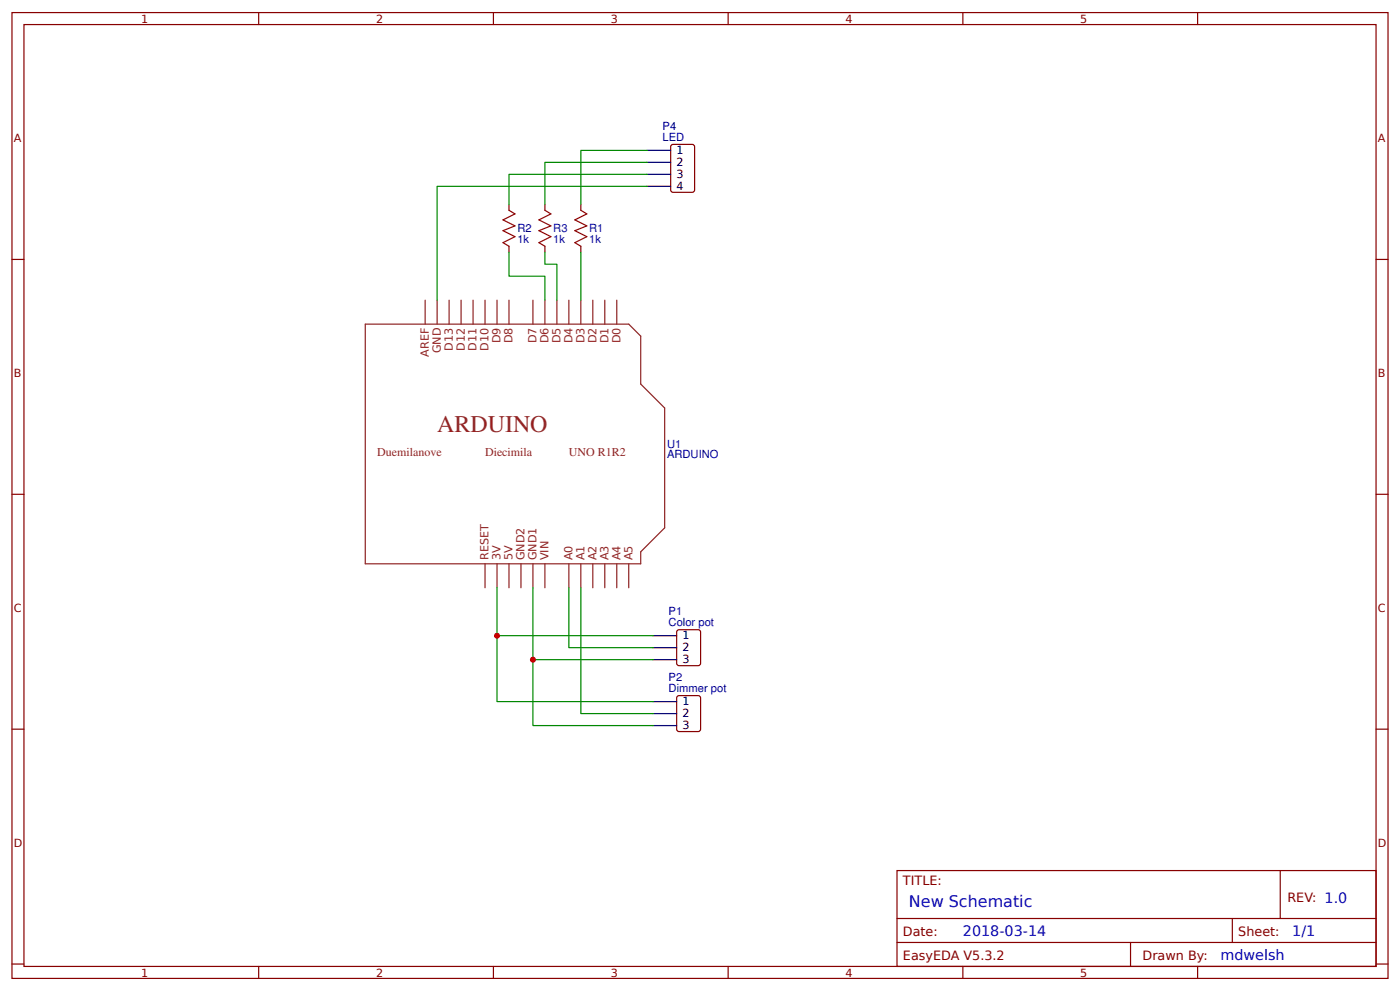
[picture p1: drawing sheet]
<svg xmlns="http://www.w3.org/2000/svg" width="309mm" height="219mm" viewBox="0 0 309 219" stroke-linecap="round" stroke-linejoin="round" font-family="sans-serif">
<g fill="none" stroke="#800" stroke-width=".26">
<path d="M2.6 2.8h304.1v213.2h-304.1zM5.3 5.4h298.7v208h-298.7zM57.1 2.8v2.6M109 2.8v2.6M160.9 2.8v2.6M212.7 2.8v2.6M264.6 2.8v2.6M148.4 32l4.5-.1 .5 .2 .1 9.8-.3 .5-4.5 .1-.5-.3v-9.8zM2.6 57.3h2.7M304 57.3h2.7M2.6 109.1h2.7M304 109.1h2.7"/>
<path d="M149.6 139.3l.4-.3h4.3l.4 .3 .1 7.1-.3 .5-4.5 .1-.4-.3zM149.8 153.7l4.5-.1 .4 .3 .1 7.1-.3 .5h-4.5l-.4-.2-.1-7.2zM2.6 161h2.7M304 161h2.7M198.2 192.2h105.8v21.2h-105.8zM282.8 192.2v10.6M2.6 212.9h2.7M57.1 213.4v2.6M109 213.4v2.6M160.9 213.4v2.6M198.2 202.8h105.8M198.2 208.1h105.8"/>
<path d="M212.7 213.4v2.6M249.8 208.1v5.3M264.6 213.4v2.6M272.3 202.8v5.3M304 212.9h2.7"/>
</g>
<g fill="none" stroke="#8d2323" stroke-width=".26">
<path d="M80.7 71.6h58.2l2.7 2.6v10.6l5.2 5.3v26.4l-5.2 5.3v2.7h-60.9zM93.9 66.3v5.3M96.6 66.3v5.3M99.2 66.3v5.3M101.9 66.3v5.3M104.5 66.3v5.3M107.2 66.3v5.3M109.8 66.3v5.3M112.4 66.3v5.3M117.7 66.3v5.3M120.4 66.3v5.3M123 66.3v5.3"/>
<path d="M125.7 66.3v5.3M128.3 66.3v5.3M131 66.3v5.3M133.6 66.3v5.3M136.3 66.3v5.3M107.2 124.5v5.3M109.8 124.5v5.3M112.4 124.5v5.3M115.1 124.5v5.3M117.7 124.5v5.3M120.4 124.5v5.3M125.7 124.5v5.3"/>
<path d="M128.3 124.5v5.3M131 124.5v5.3M133.6 124.5v5.3M136.3 124.5v5.3M138.9 124.5v5.3"/>
</g>
<path d="M142.9 33.2h5.3M142.9 35.9h5.3M142.9 38.5h5.3M142.9 41.1h5.3M144.2 145.7h5.3M144.2 140.4h5.3M144.2 143h5.3M144.2 154.9h5.3M144.2 157.6h5.3M144.2 160.2h5.3" fill="none" stroke="#000" stroke-width=".26"/>
<path d="M142.9 41.1h-46.3v25.2M109.8 129.8v10.6h34.4M125.7 129.8v13.2h18.5M109.8 140.4v14.5h34.4" fill="none" stroke="#080" stroke-width=".26"/>
<circle cx="109.8" cy="140.4" r=".66" fill="#c00"/>
<path d="M142.9 33.2h-14.6v11.9M142.9 35.9h-22.5v9.2M142.9 38.5h-30.5v6.6M112.4 55.7v5.3h8v5.3M120.4 55.7v2.6h2.6v8M128.3 55.7v10.6M117.7 129.8v30.4h26.5M128.3 129.8v27.8h15.9M117.7 145.7h26.5" fill="none" stroke="#080" stroke-width=".26"/>
<path d="M112.4 46.4l1.4 .8-2.7 1.4 2.7 1.3-2.7 1 2.7 1.4-2.7 1.3 1.3 .8M120.4 46.4l1.3 .8-2.6 1.4 2.6 1.3-2.6 1 2.6 1.4-2.6 1.3 1.3 .8M128.3 46.4l1.3 .8-2.6 1.4 2.6 1.3-2.6 1 2.6 1.4-2.6 1.3 1.3 .8" fill="none" stroke="#a00000" stroke-width=".26"/>
<path d="M112.4 45.1v1.3M112.4 54.4v1.3M120.4 45.1v1.3M120.4 54.4v1.3M128.3 45.1v1.3M128.3 54.4v1.3" fill="none" stroke="#800" stroke-width=".26"/>
<circle cx="117.7" cy="145.7" r=".66" fill="#c00"/>
<text font-size="5.3" fill="#8d2323" x="96.6" y="95.4">ARDUINO</text>
<text font-size="3.5" fill="#00f" x="200.8" y="200.2">New Schematic</text>
<g font-size="3.2" fill="#00f">
<text x="212.7" y="206.8">2018-03-14</text>
<text x="285.5" y="206.8">1/1</text>
<text x="269.6" y="212.1">mdwelsh</text>
</g>
<g font-size="2.8" fill="#800">
<text x="199.5" y="195.4">TITLE:</text>
<text x="284.4" y="199.1">REV: 1.0</text>
<text x="199.5" y="206.8">Date:</text>
<text x="273.6" y="206.8">Sheet:</text>
<text x="199.5" y="212.1">EasyEDA V5.3.2</text>
<text x="252.4" y="212.1">Drawn By:</text>
</g>
<g font-size="2.6" fill="#8d2323">
<text x="83.3" y="100.7">Duemilanove</text>
<text x="107.2" y="100.7">Diecimila</text>
<text x="125.7" y="100.7">UNO R1R2</text>
</g>
<g font-size="2.5" fill="#800">
<text x="31.2" y="5">1</text>
<text x="83.1" y="5">2</text>
<text x="134.9" y="5">3</text>
<text x="186.8" y="5">4</text>
<text x="238.7" y="5">5</text>
<text x="3" y="31.4">A</text>
<text x="304.4" y="31.4">A</text>
<text x="3" y="83.2">B</text>
<text x="304.4" y="83.2">B</text>
<text x="3" y="135.1">C</text>
<text x="304.4" y="135.1">C</text>
<text x="3" y="186.9">D</text>
<text x="304.4" y="186.9">D</text>
<text x="31.2" y="215.6">1</text>
<text x="83.1" y="215.6">2</text>
<text x="134.9" y="215.6">3</text>
<text x="186.8" y="215.6">4</text>
<text x="238.7" y="215.6">5</text>
</g>
<g font-size="2.5" fill="#000080">
<text x="146.4" y="28.7">P4</text>
<text x="146.4" y="31.1">LED</text>
<text x="114.3" y="53.6">1k</text>
<text x="114.3" y="51.2">R2</text>
<text x="122.2" y="53.6">1k</text>
<text x="122.2" y="51.2">R3</text>
<text x="130.2" y="53.6">1k</text>
<text x="130.2" y="51.2">R1</text>
<text x="147.4" y="101.2">ARDUINO</text>
<text x="147.4" y="98.8">U1</text>
<text x="147.7" y="135.9">P1</text>
<text x="147.7" y="138.2">Color pot</text>
<text x="147.7" y="152.8">Dimmer pot</text>
<text x="147.7" y="150.4">P2</text>
</g>
<g font-size="2.5">
<text x="149.5" y="34">1</text>
<text x="149.5" y="36.6">2</text>
<text x="149.5" y="39.3">3</text>
<text x="149.5" y="41.9">4</text>
<text x="150.8" y="141.2">1</text>
<text x="150.8" y="143.8">2</text>
<text x="150.8" y="146.4">3</text>
<text x="150.8" y="155.7">1</text>
<text x="150.8" y="161">3</text>
<text x="150.8" y="158.4">2</text>
</g>
<g font-size="2.5" fill="#8d2323">
<text x="100" y="77.4" transform="rotate(-90 100 77.4)">D13</text>
<text x="102.7" y="77.4" transform="rotate(-90 102.7 77.4)">D12</text>
<text x="105.3" y="77.4" transform="rotate(-90 105.3 77.4)">D11</text>
<text x="107.9" y="77.4" transform="rotate(-90 107.9 77.4)">D10</text>
<text x="110.6" y="75.8" transform="rotate(-90 110.6 75.8)">D9</text>
<text x="113.2" y="75.8" transform="rotate(-90 113.2 75.8)">D8</text>
<text x="118.5" y="75.8" transform="rotate(-90 118.5 75.8)">D7</text>
<text x="121.2" y="75.8" transform="rotate(-90 121.2 75.8)">D6</text>
<text x="123.8" y="75.8" transform="rotate(-90 123.8 75.8)">D5</text>
<text x="126.5" y="75.8" transform="rotate(-90 126.5 75.8)">D4</text>
<text x="129.1" y="75.8" transform="rotate(-90 129.1 75.8)">D3</text>
<text x="131.8" y="75.8" transform="rotate(-90 131.8 75.8)">D2</text>
<text x="134.4" y="75.8" transform="rotate(-90 134.4 75.8)">D1</text>
<text x="137.1" y="75.8" transform="rotate(-90 137.1 75.8)">D0</text>
<text x="94.7" y="78.8" transform="rotate(-90 94.7 78.8)">AREF</text>
<text x="97.4" y="78" transform="rotate(-90 97.4 78)">GND</text>
<text x="107.9" y="123.7" transform="rotate(-90 107.9 123.7)">RESET</text>
<text x="110.6" y="123.7" transform="rotate(-90 110.6 123.7)">3V</text>
<text x="113.2" y="123.7" transform="rotate(-90 113.2 123.7)">5V</text>
<text x="115.9" y="123.7" transform="rotate(-90 115.9 123.7)">GND2</text>
<text x="118.5" y="123.7" transform="rotate(-90 118.5 123.7)">GND1</text>
<text x="121.2" y="123.7" transform="rotate(-90 121.2 123.7)">VIN</text>
<text x="126.5" y="123.7" transform="rotate(-90 126.5 123.7)">A0</text>
<text x="129.1" y="123.7" transform="rotate(-90 129.1 123.7)">A1</text>
<text x="131.8" y="123.7" transform="rotate(-90 131.8 123.7)">A2</text>
<text x="134.4" y="123.7" transform="rotate(-90 134.4 123.7)">A3</text>
<text x="137.1" y="123.7" transform="rotate(-90 137.1 123.7)">A4</text>
<text x="139.7" y="123.7" transform="rotate(-90 139.7 123.7)">A5</text>
</g>
</svg>
